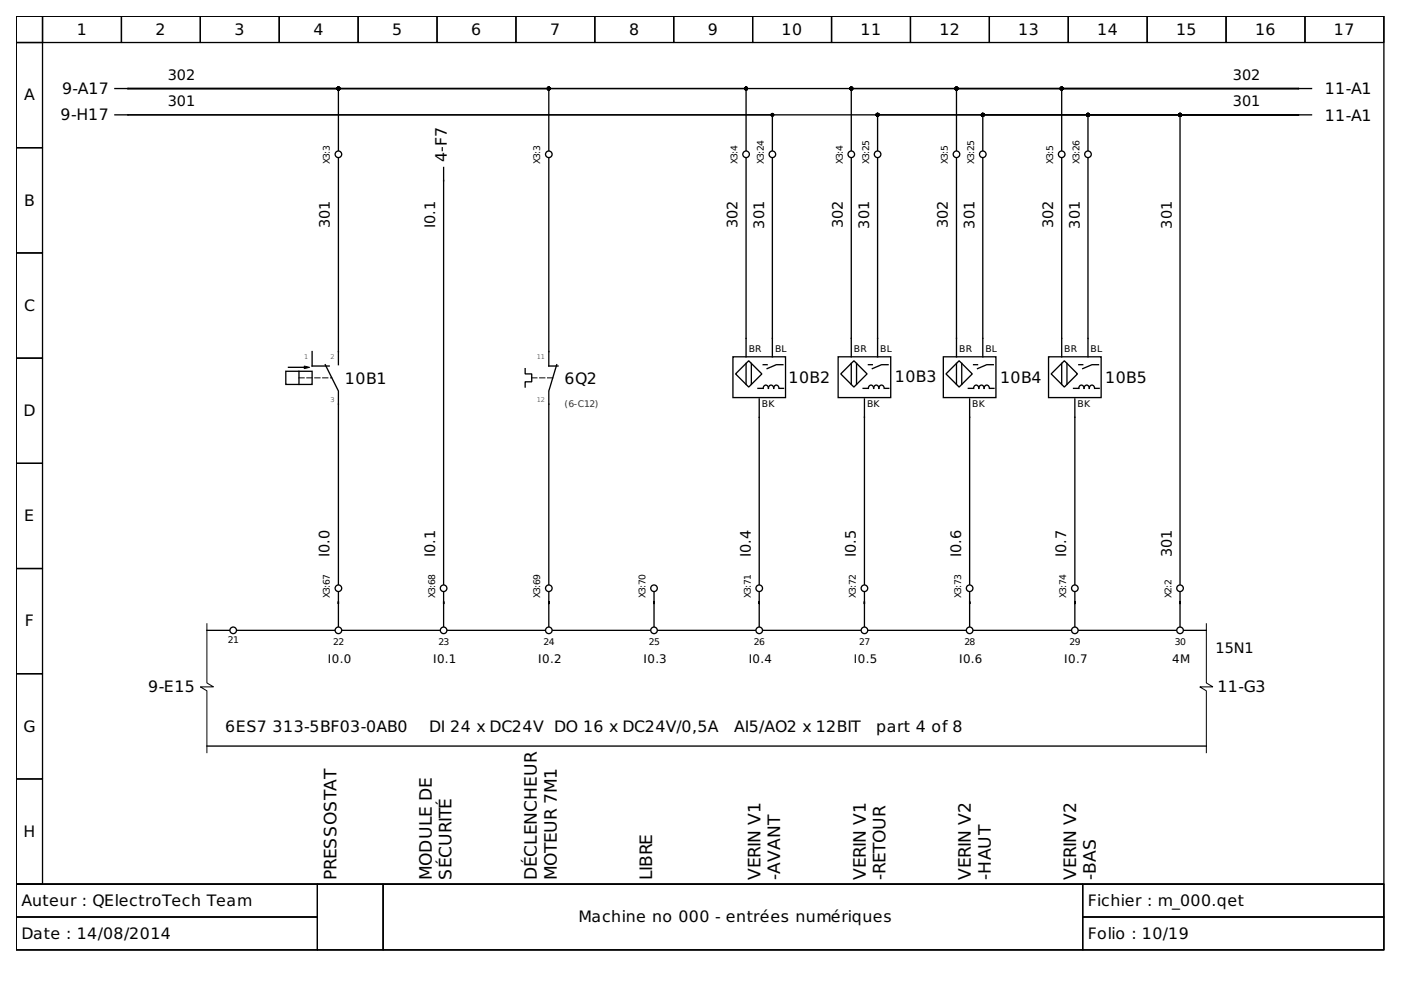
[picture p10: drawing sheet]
<svg xmlns="http://www.w3.org/2000/svg" width="297mm" height="210mm" viewBox="0 0 297 210" stroke-linecap="round" stroke-linejoin="round" font-family="sans-serif">
<g fill="none" stroke="#000" stroke-width=".28">
<path d="M3.4 3.4h290v184.1h-290zM3.4 3.4h5.6v5.6h-5.6zM3.4 9h5.6v22.3h-5.6zM9 3.4h16.7v5.6h-16.7zM24.4 18.8h2.7M25.7 3.4h16.8v5.6h-16.8zM27.1 18.8h248.2M27.1 18.8h44.6v13.1M27.1 18.8h131.1v13.1M27.1 18.8h89.3v13.1M42.5 3.4h16.7v5.6h-16.7zM59.2 3.4h16.7v5.6h-16.7z"/>
<path d="M75.9 3.4h16.8v5.6h-16.8zM92.7 3.4h16.7v5.6h-16.7zM109.4 3.4h16.7v5.6h-16.7zM126.1 3.4h16.7v5.6h-16.7zM142.8 3.4h16.8v5.6h-16.8zM159.6 3.4h16.7v5.6h-16.7zM176.3 3.4h16.7v5.6h-16.7zM193 3.4h16.8v5.6h-16.8zM209.8 3.4h16.7v5.6h-16.7zM226.5 3.4h16.7v5.6h-16.7zM243.2 3.4h16.8v5.6h-16.8zM260 3.4h16.7v5.6h-16.7z"/>
<path d="M275.3 18.8h-50.2v13.1M275.3 18.8h-72.5v13.1M275.3 18.8h-94.8v13.1M275.3 18.8h2.8M276.7 3.4h16.7v5.6h-16.7zM3.4 31.3h5.6v22.3h-5.6zM24.4 24.4h2.7M27.1 24.4h248.2M27.1 24.4h136.7v7.5M71.7 33.6v43.7M94.1 35.5v88.4M116.4 33.6v44h1.9"/>
<path d="M158.2 33.6v42.1M163.8 33.6v42.1M180.5 33.6v42.1M186.1 33.6v42.1M202.8 33.6v42.1M208.4 33.6v42.1M225.1 33.6v42.1M230.7 33.6v42.1M275.3 24.4h-44.6v7.5M275.3 24.4h-66.9v7.5M275.3 24.4h-89.2v7.5M275.3 24.4h-25.1v99.5"/>
<path d="M275.3 24.4h2.8M3.4 53.6h5.6v22.3h-5.6zM3.4 75.9h5.6v22.3h-5.6zM60.6 78.7h5.6v2.8h-5.6zM61.2 77.9h3.3M63.4 78.7v2.8M66.2 74.5v3.1h3.6M69 77.3l2.7 5.6v41M111.3 78.2v1.1h1.4v1.7h-1.4v1.1M118 77.3l-1.6 5.6v41M155.4 75.7h11.1v8.6h-11.1zM158.2 77v4.5"/>
<path d="M158.7 76.5l2.8 2.8-2.8 2.8-2.7-2.8zM159.3 77v4.5M161.8 77.3h.8M166 77.3h-1.4l-2 .9M177.7 75.7h11.2v8.6h-11.2zM178.3 79.3l2.7-2.8 2.8 2.8-2.8 2.8zM180.5 77v4.5M181.6 77v4.5M184.1 77.3h.8M188.3 77.3h-1.4l-2 .9M200 75.7h11.2v8.6h-11.2zM200.6 79.3l2.8-2.8 2.7 2.8-2.7 2.8z"/>
<path d="M202.8 77v4.5M203.9 77v4.5M206.4 77.3h.9M210.6 77.3h-1.4l-1.9 .9M222.3 75.7h11.2v8.6h-11.2zM225.1 77v4.5M225.7 76.5l2.7 2.8-2.7 2.8-2.8-2.8zM226.2 77v4.5M228.7 77.3h.9M232.9 77.3h-1.4l-1.9 .9M3.4 98.2h5.6v22.3h-5.6zM160.7 82.3h1.1a.57 .57 0 0 1 .6-.7 .57 .57 0 0 1 .5 .7 .57 .57 0 0 1 .6-.7 .57 .57 0 0 1 .5 .7 .57 .57 0 0 1 .6-.7 .57 .57 0 0 1 .6 .7"/>
<path d="M161 84.6v39.3M165.3 82.3h.8M183 82.3h1.1a.57 .57 0 0 1 .6-.7 .57 .57 0 0 1 .5 .7 .57 .57 0 0 1 .6-.7 .57 .57 0 0 1 .5 .7 .57 .57 0 0 1 .6-.7 .57 .57 0 0 1 .6 .7M183.3 84.6v39.3M187.6 82.3h.8M205.3 82.3h1.1a.57 .57 0 0 1 .6-.7 .57 .57 0 0 1 .5 .7 .57 .57 0 0 1 .6-.7 .57 .57 0 0 1 .5 .7 .57 .57 0 0 1 .6-.7 .57 .57 0 0 1 .6 .7M205.6 84.6v39.3M209.9 82.3h.8M227.6 82.3h1.1a.57 .57 0 0 1 .6-.7 .57 .57 0 0 1 .5 .7 .57 .57 0 0 1 .6-.7 .57 .57 0 0 1 .6 .7 .57 .57 0 0 1 .5-.7 .57 .57 0 0 1 .6 .7M227.9 84.6v39.3M232.2 82.3h.8M3.4 120.5h5.6v22.3h-5.6z"/>
<path d="M43.9 133.6h4.7M50.3 133.6h20.6M71.7 125.6v7.2M72.6 133.6h20.6M94.1 125.6v7.2M94.9 133.6h20.6M116.4 125.6v7.2M117.2 133.6h20.6M138.7 125.6v7.2M139.5 133.6h20.6M161 125.6v7.2M161.8 133.6h20.6"/>
<path d="M183.3 125.6v7.2M184.1 133.6h20.6M205.6 125.6v7.2M206.4 133.6h20.7M227.9 125.6v7.2M228.7 133.6h20.7M250.2 125.6v7.2M251 133.6h4.8M3.4 142.8h5.6v22.4h-5.6zM43.9 158.2h211.9M3.4 165.2h5.6v22.3h-5.6zM3.4 187.5h290v13.9h-290z"/>
<circle cx="71.7" cy="32.7" r=".7"/>
<circle cx="116.4" cy="32.7" r=".7"/>
<circle cx="158.2" cy="32.7" r=".7"/>
<circle cx="163.8" cy="32.7" r=".7"/>
<circle cx="180.5" cy="32.7" r=".7"/>
<circle cx="186.1" cy="32.7" r=".7"/>
<circle cx="202.8" cy="32.7" r=".7"/>
<circle cx="208.4" cy="32.7" r=".7"/>
<circle cx="225.1" cy="32.7" r=".7"/>
<circle cx="230.7" cy="32.7" r=".7"/>
<circle cx="49.4" cy="133.6" r=".7"/>
<circle cx="71.7" cy="124.7" r=".7"/>
<circle cx="71.7" cy="133.6" r=".7"/>
<circle cx="94.1" cy="133.6" r=".7"/>
<circle cx="94.1" cy="124.7" r=".7"/>
<circle cx="116.4" cy="133.6" r=".7"/>
<circle cx="116.4" cy="124.7" r=".7"/>
<circle cx="138.7" cy="133.6" r=".7"/>
<circle cx="138.7" cy="124.7" r=".7"/>
<circle cx="161" cy="133.6" r=".7"/>
<circle cx="161" cy="124.7" r=".7"/>
<circle cx="183.3" cy="133.6" r=".7"/>
<circle cx="183.3" cy="124.7" r=".7"/>
<circle cx="205.6" cy="133.6" r=".7"/>
<circle cx="205.6" cy="124.7" r=".7"/>
<circle cx="227.9" cy="133.6" r=".7"/>
<circle cx="227.9" cy="124.7" r=".7"/>
<circle cx="250.2" cy="133.6" r=".7"/>
<circle cx="250.2" cy="124.7" r=".7"/>
</g>
<path d="M43.9 132.3v12.5l1.4 .8h-2.8l1.4 .9v13.1M255.8 132.3v12.5l1.4 .8h-2.8l1.4 .9v13.1M3.4 187.5h63.9v6.9h-63.9zM3.4 194.4h63.9v7h-63.9zM67.3 187.5h13.9v13.9h-13.9zM81.2 187.5h148.4v13.9h-148.4zM229.6 187.5h63.8v6.9h-63.8zM229.6 194.4h63.8v7h-63.8z" fill="none" stroke="#000" stroke-width=".21"/>
<g fill="#000" stroke="#000" stroke-width=".28">
<circle cx="71.7" cy="18.8" r=".28"/>
<circle cx="116.4" cy="18.8" r=".28"/>
<circle cx="158.2" cy="18.8" r=".28"/>
<circle cx="180.5" cy="18.8" r=".28"/>
<circle cx="202.8" cy="18.8" r=".28"/>
<circle cx="225.1" cy="18.8" r=".28"/>
<circle cx="163.8" cy="24.4" r=".28"/>
<circle cx="186.1" cy="24.4" r=".28"/>
<circle cx="208.4" cy="24.4" r=".28"/>
<circle cx="230.7" cy="24.4" r=".28"/>
<circle cx="250.2" cy="24.4" r=".28"/>
</g>
<path d="M64.5 77.6l1.1 .3-1.1 .3z" fill="#000" stroke="#000" stroke-width=".21"/>
<path d="M63.4 80.1h7M112.7 80.1h4.5" fill="none" stroke="#000" stroke-width=".21" stroke-dasharray="1.1 .6"/>
<g font-size="3.6">
<text x="71.3" y="186.6" transform="rotate(-90 71.3 186.6)">PRESSOSTAT</text>
<text x="91.5" y="186.6" transform="rotate(-90 91.5 186.6)">MODULE DE</text>
<text x="95.7" y="186.6" transform="rotate(-90 95.7 186.6)">SÉCURITÉ</text>
<text x="113.9" y="186.6" transform="rotate(-90 113.9 186.6)">DÉCLENCHEUR</text>
<text x="118" y="186.6" transform="rotate(-90 118 186.6)">MOTEUR 7M1</text>
<text x="138.2" y="186.6" transform="rotate(-90 138.2 186.6)">LIBRE</text>
<text x="161.2" y="186.6" transform="rotate(-90 161.2 186.6)">VERIN V1</text>
<text x="165.4" y="186.6" transform="rotate(-90 165.4 186.6)">-AVANT</text>
<text x="183.6" y="186.6" transform="rotate(-90 183.6 186.6)">VERIN V1</text>
<text x="187.7" y="186.6" transform="rotate(-90 187.7 186.6)">-RETOUR</text>
<text x="205.9" y="186.6" transform="rotate(-90 205.9 186.6)">VERIN V2</text>
<text x="210" y="186.6" transform="rotate(-90 210 186.6)">-HAUT</text>
<text x="228.2" y="186.6" transform="rotate(-90 228.2 186.6)">VERIN V2</text>
<text x="232.3" y="186.6" transform="rotate(-90 232.3 186.6)">-BAS</text>
</g>
<g font-size="3.3">
<text x="16.3" y="7.3">1</text>
<text x="33" y="7.3">2</text>
<text x="49.7" y="7.3">3</text>
<text x="66.5" y="7.3">4</text>
<text x="83.2" y="7.3">5</text>
<text x="99.9" y="7.3">6</text>
<text x="116.6" y="7.3">7</text>
<text x="133.4" y="7.3">8</text>
<text x="150.1" y="7.3">9</text>
<text x="165.7" y="7.3">10</text>
<text x="182.4" y="7.3">11</text>
<text x="199.2" y="7.3">12</text>
<text x="215.9" y="7.3">13</text>
<text x="232.6" y="7.3">14</text>
<text x="249.4" y="7.3">15</text>
<text x="266.1" y="7.3">16</text>
<text x="282.8" y="7.3">17</text>
<text x="5.1" y="21.3">A</text>
<text x="13.2" y="20">9-A17</text>
<text x="280.9" y="20">11-A1</text>
<text x="12.8" y="25.5">9-H17</text>
<text x="280.9" y="25.6">11-A1</text>
<text x="94.8" y="34.4" transform="rotate(-90 94.8 34.4)">4-F7</text>
<text x="5.1" y="43.6">B</text>
<text x="5.1" y="65.9">C</text>
<text x="73.1" y="81.4">10B1</text>
<text x="119.7" y="81.4">6Q2</text>
<text x="167.2" y="81.1">10B2</text>
<text x="189.7" y="81">10B3</text>
<text x="212" y="81.2">10B4</text>
<text x="234.3" y="81.2">10B5</text>
<text x="5" y="88.2">D</text>
<text x="5.1" y="110.5">E</text>
<text x="5.3" y="132.8">F</text>
<text x="31.4" y="146.8">9-E15</text>
<text x="258.1" y="146.8">11-G3</text>
<text x="5" y="155.1">G</text>
<text x="47.8" y="155.3">6ES7</text>
<text x="57.8" y="155.3">313-5BF03-0AB0</text>
<text x="91" y="155.3">DI 24 x DC24V DO 16 x DC24V/0,5A</text>
<text x="155.7" y="155.3">AI5/AO2 x 12BIT</text>
<text x="185.8" y="155.3">part 4 of 8</text>
<text x="5" y="177.4">H</text>
<text x="4.6" y="192.1">Auteur : QElectroTech Team</text>
<text x="122.6" y="195.5">Machine no 000 - entrées numériques</text>
<text x="230.7" y="192.1">Fichier : m_000.qet</text>
<text x="4.6" y="199">Date : 14/08/2014</text>
<text x="230.7" y="199">Folio : 10/19</text>
</g>
<g font-size="3.1">
<text x="35.5" y="17">302</text>
<text x="261.4" y="17">302</text>
<text x="35.5" y="22.5">301</text>
<text x="261.4" y="22.5">301</text>
<text x="69.9" y="48.4" transform="rotate(-90 69.9 48.4)">301</text>
<text x="92.2" y="48.4" transform="rotate(-90 92.2 48.4)">I0.1</text>
<text x="156.4" y="48.4" transform="rotate(-90 156.4 48.4)">302</text>
<text x="162" y="48.5" transform="rotate(-90 162 48.5)">301</text>
<text x="178.7" y="48.4" transform="rotate(-90 178.7 48.4)">302</text>
<text x="184.3" y="48.5" transform="rotate(-90 184.3 48.5)">301</text>
<text x="201" y="48.4" transform="rotate(-90 201 48.4)">302</text>
<text x="206.6" y="48.5" transform="rotate(-90 206.6 48.5)">301</text>
<text x="223.3" y="48.4" transform="rotate(-90 223.3 48.4)">302</text>
<text x="228.9" y="48.5" transform="rotate(-90 228.9 48.5)">301</text>
<text x="248.4" y="48.5" transform="rotate(-90 248.4 48.5)">301</text>
<text x="69.9" y="118.1" transform="rotate(-90 69.9 118.1)">I0.0</text>
<text x="92.2" y="118.1" transform="rotate(-90 92.2 118.1)">I0.1</text>
<text x="159.2" y="118.2" transform="rotate(-90 159.2 118.2)">I0.4</text>
<text x="181.5" y="118.2" transform="rotate(-90 181.5 118.2)">I0.5</text>
<text x="203.8" y="118.2" transform="rotate(-90 203.8 118.2)">I0.6</text>
<text x="226.1" y="118.2" transform="rotate(-90 226.1 118.2)">I0.7</text>
<text x="248.4" y="118.2" transform="rotate(-90 248.4 118.2)">301</text>
<text x="257.7" y="138.5">15N1</text>
</g>
<g font-size="2.5">
<text x="69.5" y="140.6">I0.0</text>
<text x="91.8" y="140.6">I0.1</text>
<text x="114.1" y="140.6">I0.2</text>
<text x="136.4" y="140.6">I0.3</text>
<text x="158.7" y="140.6">I0.4</text>
<text x="181" y="140.6">I0.5</text>
<text x="203.4" y="140.6">I0.6</text>
<text x="225.7" y="140.6">I0.7</text>
<text x="248.5" y="140.6">4M</text>
</g>
<g font-size="2">
<text x="69.9" y="34.8" transform="rotate(-90 69.9 34.8)">X3:3</text>
<text x="114.6" y="34.8" transform="rotate(-90 114.6 34.8)">X3:3</text>
<text x="156.4" y="34.8" transform="rotate(-90 156.4 34.8)">X3:4</text>
<text x="162" y="34.8" transform="rotate(-90 162 34.8)">X3:24</text>
<text x="178.7" y="34.8" transform="rotate(-90 178.7 34.8)">X3:4</text>
<text x="184.3" y="34.8" transform="rotate(-90 184.3 34.8)">X3:25</text>
<text x="201" y="34.8" transform="rotate(-90 201 34.8)">X3:5</text>
<text x="206.6" y="34.8" transform="rotate(-90 206.6 34.8)">X3:25</text>
<text x="223.3" y="34.8" transform="rotate(-90 223.3 34.8)">X3:5</text>
<text x="228.9" y="34.8" transform="rotate(-90 228.9 34.8)">X3:26</text>
<text x="158.7" y="74.5">BR</text>
<text x="164.3" y="74.5">BL</text>
<text x="181" y="74.5">BR</text>
<text x="186.6" y="74.5">BL</text>
<text x="203.4" y="74.5">BR</text>
<text x="208.9" y="74.5">BL</text>
<text x="225.7" y="74.5">BR</text>
<text x="231.2" y="74.5">BL</text>
<text x="161.5" y="86.2">BK</text>
<text x="183.8" y="86.2">BK</text>
<text x="206.1" y="86.2">BK</text>
<text x="228.4" y="86.2">BK</text>
<text x="69.9" y="126.8" transform="rotate(-90 69.9 126.8)">X3:67</text>
<text x="92.3" y="126.8" transform="rotate(-90 92.3 126.8)">X3:68</text>
<text x="114.6" y="126.8" transform="rotate(-90 114.6 126.8)">X3:69</text>
<text x="136.9" y="126.8" transform="rotate(-90 136.9 126.8)">X3:70</text>
<text x="159.2" y="126.8" transform="rotate(-90 159.2 126.8)">X3:71</text>
<text x="181.5" y="126.8" transform="rotate(-90 181.5 126.8)">X3:72</text>
<text x="203.8" y="126.8" transform="rotate(-90 203.8 126.8)">X3:73</text>
<text x="226.1" y="126.8" transform="rotate(-90 226.1 126.8)">X3:74</text>
<text x="248.4" y="126.8" transform="rotate(-90 248.4 126.8)">X2:2</text>
<text x="48.3" y="136.4">21</text>
<text x="70.6" y="136.7">22</text>
<text x="92.9" y="136.7">23</text>
<text x="115.2" y="136.7">24</text>
<text x="137.6" y="136.7">25</text>
<text x="159.9" y="136.7">26</text>
<text x="182.2" y="136.7">27</text>
<text x="204.5" y="136.7">28</text>
<text x="226.8" y="136.7">29</text>
<text x="249.1" y="136.7">30</text>
</g>
<text font-size="2" fill="#31363b" x="119.7" y="86.4">(6-C12)</text>
<g font-size="1.4">
<text x="64.5" y="76.2">1</text>
<text x="70.1" y="76.2">2</text>
<text x="113.9" y="76.2">11</text>
<text x="70.1" y="85.1">3</text>
<text x="113.9" y="85.1">12</text>
</g>
</svg>
